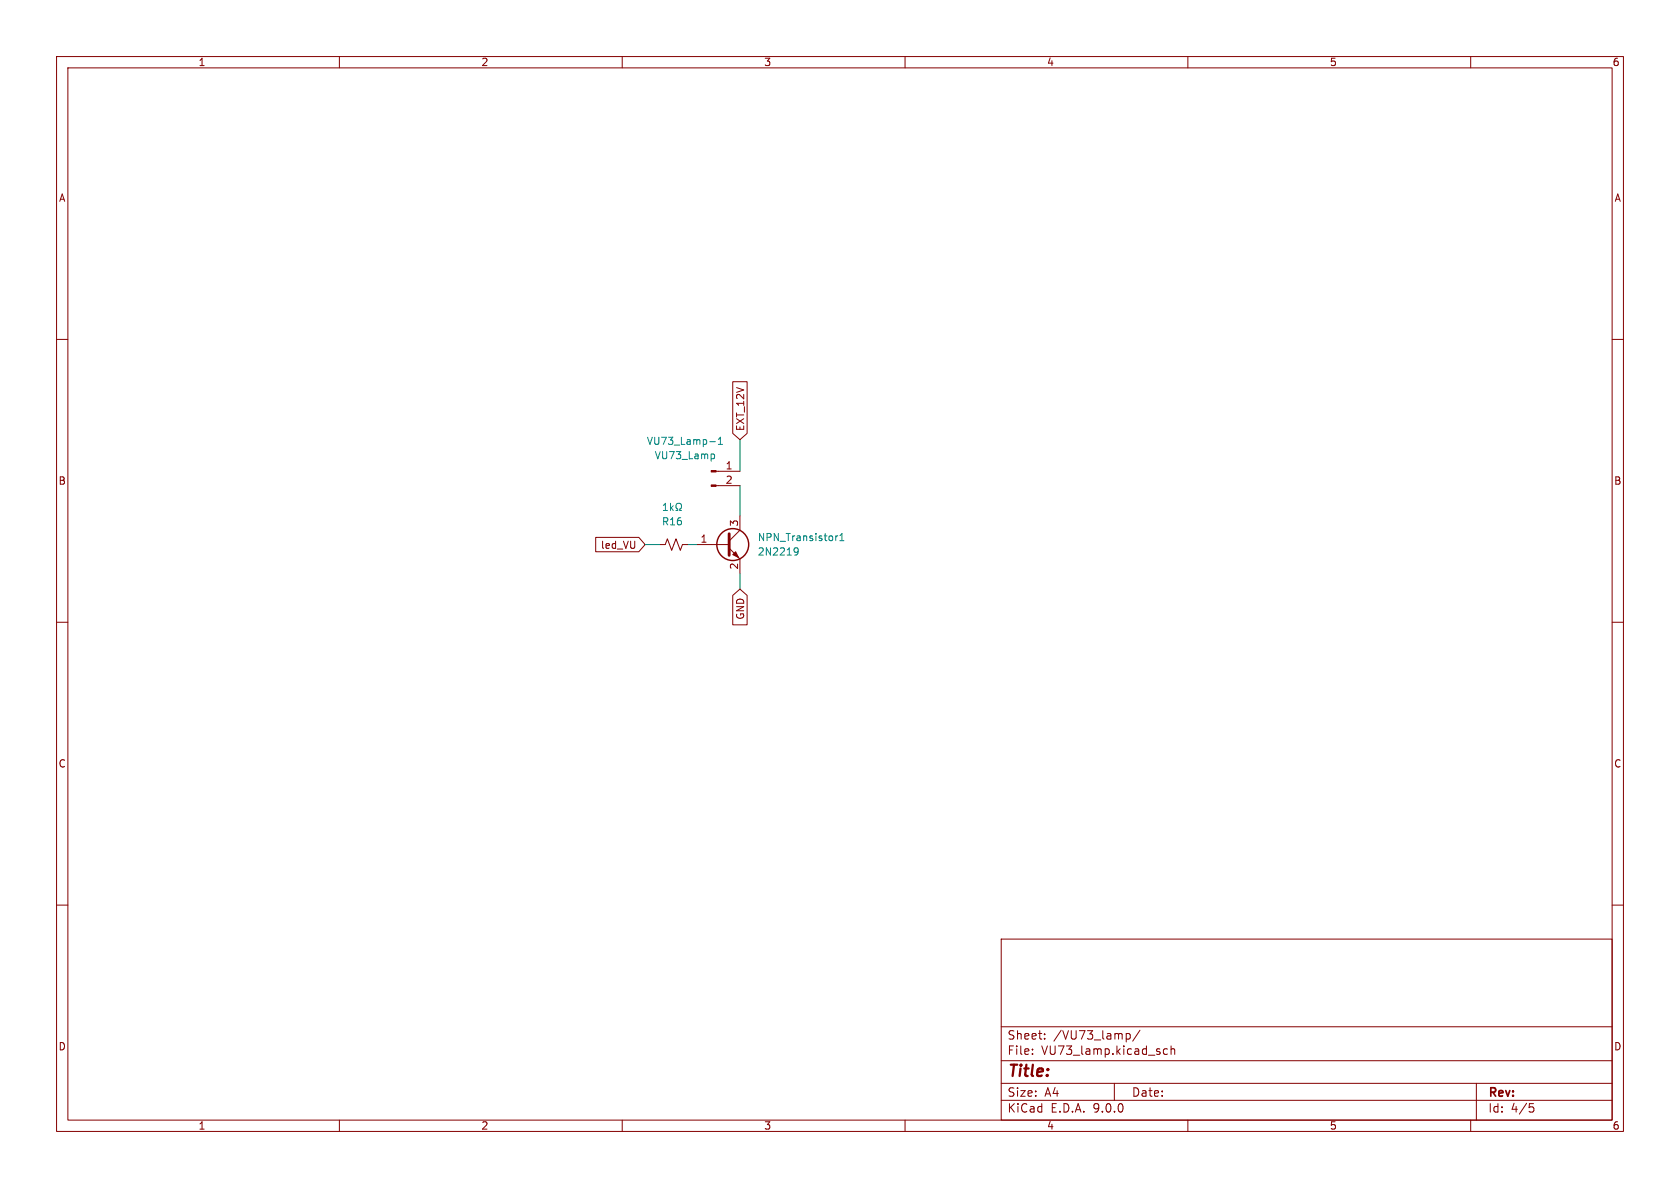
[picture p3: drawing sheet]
(kicad_sch
 (version 20250114)
 (generator "eeschema")
 (generator_version "9.0")
 (paper "A4")
 (lib_symbols
  (symbol "Connector:Conn_01x02_Pin"
   (pin_names
    (offset 1.016) (hide yes)) (exclude_from_sim no) (in_bom yes) (on_board yes)
   (property "Reference" "J" (at 0 2.54 0) (effects (font (size 1.27 1.27))))
   (property "Value" "Conn_01x02_Pin" (at 0 -5.08 0) (effects (font (size 1.27 1.27))))
   (property "Footprint" "" (at 0 0 0) (effects (font (size 1.27 1.27)) (hide yes)))
   (property "Datasheet" "~" (at 0 0 0) (effects (font (size 1.27 1.27)) (hide yes)))
   (property "Description" "Generic connector, single row, 01x02, script generated" (at 0 0 0) (effects (font (size 1.27 1.27)) (hide yes)))
   (property "ki_locked" "" (at 0 0 0) (effects (font (size 1.27 1.27))))
   (symbol "Conn_01x02_Pin_1_1"
    (rectangle (start 0.8636 0.127) (end 0 -0.127) (stroke (width 0.1524) (type default)) (fill (type outline)))
    (rectangle (start 0.8636 -2.413) (end 0 -2.667) (stroke (width 0.1524) (type default)) (fill (type outline)))
    (polyline (pts (xy 1.27 0) (xy 0.8636 0)) (stroke (width 0.1524) (type default)) (fill (type none)))
    (polyline (pts (xy 1.27 -2.54) (xy 0.8636 -2.54)) (stroke (width 0.1524) (type default)) (fill (type none)))
    (pin passive line (at 5.08 0 180) (length 3.81) (name "Pin_1" (effects (font (size 1.27 1.27)))) (number "1" (effects (font (size 1.27 1.27)))))
    (pin passive line (at 5.08 -2.54 180) (length 3.81) (name "Pin_2" (effects (font (size 1.27 1.27)))) (number "2" (effects (font (size 1.27 1.27))))))
   (embedded_fonts no))
  (symbol "Device:R_Small_US"
   (pin_numbers (hide yes))
   (pin_names
    (offset 0.254) (hide yes)) (exclude_from_sim no) (in_bom yes) (on_board yes)
   (property "Reference" "R" (at 0.762 0.508 0) (effects (font (size 1.27 1.27)) (justify left)))
   (property "Value" "R_Small_US" (at 0.762 -1.016 0) (effects (font (size 1.27 1.27)) (justify left)))
   (property "Footprint" "" (at 0 0 0) (effects (font (size 1.27 1.27)) (hide yes)))
   (property "Datasheet" "~" (at 0 0 0) (effects (font (size 1.27 1.27)) (hide yes)))
   (property "Description" "Resistor, small US symbol" (at 0 0 0) (effects (font (size 1.27 1.27)) (hide yes)))
   (symbol "R_Small_US_1_1"
    (polyline (pts (xy 0 1.524) (xy 1.016 1.143) (xy 0 0.762) (xy -1.016 0.381) (xy 0 0)) (stroke (width 0) (type default)) (fill (type none)))
    (polyline (pts (xy 0 0) (xy 1.016 -0.381) (xy 0 -0.762) (xy -1.016 -1.143) (xy 0 -1.524)) (stroke (width 0) (type default)) (fill (type none)))
    (pin passive line (at 0 2.54 270) (length 1.016) (name "~" (effects (font (size 1.27 1.27)))) (number "1" (effects (font (size 1.27 1.27)))))
    (pin passive line (at 0 -2.54 90) (length 1.016) (name "~" (effects (font (size 1.27 1.27)))) (number "2" (effects (font (size 1.27 1.27))))))
   (embedded_fonts no))
  (symbol "Transistor_BJT:2N2219"
   (pin_names
    (offset 0) (hide yes)) (exclude_from_sim no) (in_bom yes) (on_board yes)
   (property "Reference" "NPN_Transistor1" (at 5.588 1.2701 0) (effects (font (size 1.27 1.27)) (justify left)))
   (property "Value" "2N2219" (at 5.588 -1.2699 0) (effects (font (size 1.27 1.27)) (justify left)))
   (property "Footprint" "Package_TO_SOT_SMD:SOT-23" (at 5.08 -1.905 0) (effects (font (size 1.27 1.27)
    (italic yes)) (justify left) (hide yes)))
   (property "Datasheet" "http://www.onsemi.com/pub_link/Collateral/2N2219-D.PDF" (at 0 0 0) (effects (font (size 1.27 1.27)) (justify left) (hide yes)))
   (property "Description" "800mA Ic, 50V Vce, NPN Transistor, TO-39" (at 0 0 0) (effects (font (size 1.27 1.27)) (hide yes)))
   (property "LCSC Part Number" "C2150" (at 0 0 0) (effects (font (size 1.27 1.27)) (hide yes)))
   (symbol "2N2219_0_1"
    (polyline (pts (xy -2.54 0) (xy 0.635 0)) (stroke (width 0) (type default)) (fill (type none)))
    (polyline (pts (xy 0.635 1.905) (xy 0.635 -1.905)) (stroke (width 0.508) (type default)) (fill (type none)))
    (circle (center 1.27 0) (radius 2.8194) (stroke (width 0.254) (type default)) (fill (type none))))
   (symbol "2N2219_1_1"
    (polyline (pts (xy 0.635 0.635) (xy 2.54 2.54)) (stroke (width 0) (type default)) (fill (type none)))
    (polyline (pts (xy 0.635 -0.635) (xy 2.54 -2.54)) (stroke (width 0) (type default)) (fill (type none)))
    (polyline (pts (xy 1.27 -1.778) (xy 1.778 -1.27) (xy 2.286 -2.286) (xy 1.27 -1.778)) (stroke (width 0) (type default)) (fill (type outline)))
    (pin input line (at -5.08 0 0) (length 2.54) (name "B" (effects (font (size 1.27 1.27)))) (number "1" (effects (font (size 1.27 1.27)))))
    (pin passive line (at 2.54 5.08 270) (length 2.54) (name "C" (effects (font (size 1.27 1.27)))) (number "3" (effects (font (size 1.27 1.27)))))
    (pin passive line (at 2.54 -5.08 90) (length 2.54) (name "E" (effects (font (size 1.27 1.27)))) (number "2" (effects (font (size 1.27 1.27))))))
   (embedded_fonts no)))
 (wire
  (pts (xy 116.586 96.266) (xy 114.046 96.266))
  (stroke (width 0) (type default)))
 (wire
  (pts (xy 130.81 104.14) (xy 130.81 101.346))
  (stroke (width 0) (type default)))
 (wire
  (pts (xy 123.19 96.266) (xy 121.666 96.266))
  (stroke (width 0) (type default)))
 (wire
  (pts (xy 130.81 77.724) (xy 130.81 83.312))
  (stroke (width 0) (type default)))
 (wire
  (pts (xy 130.81 85.852) (xy 130.81 91.186))
  (stroke (width 0) (type default)))
 (global_label "GND"
  (shape input)
  (at 130.81 104.14 270)
  (fields_autoplaced yes)
  (effects (font (size 1.27 1.27)) (justify right))
  (property "Intersheetrefs" "${INTERSHEET_REFS}" (at 130.81 110.9957 90) (effects (font (size 1.27 1.27)) (justify right) (hide yes))))
 (global_label "led_VU"
  (shape input)
  (at 114.046 96.266 180)
  (fields_autoplaced yes)
  (effects (font (size 1.27 1.27)) (justify right))
  (property "Intersheetrefs" "${INTERSHEET_REFS}" (at 104.7713 96.266 0) (effects (font (size 1.27 1.27)) (justify right) (hide yes))))
 (global_label "EXT_12V"
  (shape input)
  (at 130.81 77.724 90)
  (fields_autoplaced yes)
  (effects (font (size 1.27 1.27)) (justify left))
  (property "Intersheetrefs" "${INTERSHEET_REFS}" (at 130.81 66.9375 90) (effects (font (size 1.27 1.27)) (justify left) (hide yes))))
 (symbol
  (lib_id "Transistor_BJT:2N2219")
  (at 128.27 96.266 0)
  (unit 1)
  (exclude_from_sim no)
  (in_bom yes)
  (on_board yes)
  (dnp no)
  (fields_autoplaced yes)
  (property "Reference" "NPN_Transistor1" (at 133.858 94.9959 0) (effects (font (size 1.27 1.27)) (justify left)))
  (property "Value" "2N2219" (at 133.858 97.5359 0) (effects (font (size 1.27 1.27)) (justify left)))
  (property "Footprint" "Package_TO_SOT_SMD:SOT-23" (at 133.35 98.171 0) (effects (font (size 1.27 1.27)
    (italic yes)) (justify left) (hide yes)))
  (property "Datasheet" "http://www.onsemi.com/pub_link/Collateral/2N2219-D.PDF" (at 128.27 96.266 0) (effects (font (size 1.27 1.27)) (justify left) (hide yes)))
  (property "Description" "800mA Ic, 50V Vce, NPN Transistor, TO-39" (at 128.27 96.266 0) (effects (font (size 1.27 1.27)) (hide yes)))
  (property "LCSC Part Number" "C2150" (at 128.27 96.266 0) (effects (font (size 1.27 1.27)) (hide yes)))
  (pin "1")
  (pin "3")
  (pin "2"))
 (symbol
  (lib_id "Connector:Conn_01x02_Pin")
  (at 125.73 83.312 0)
  (unit 1)
  (exclude_from_sim no)
  (in_bom yes)
  (on_board yes)
  (dnp no)
  (property "Reference" "VU73_Lamp-1" (at 121.158 77.978 0) (effects (font (size 1.27 1.27))))
  (property "Value" "VU73_Lamp" (at 121.158 80.518 0) (effects (font (size 1.27 1.27))))
  (property "Footprint" "Connector_PinSocket_2.54mm:PinSocket_1x02_P2.54mm_Vertical" (at 125.73 83.312 0) (effects (font (size 1.27 1.27)) (hide yes)))
  (property "Datasheet" "~" (at 125.73 83.312 0) (effects (font (size 1.27 1.27)) (hide yes)))
  (property "Description" "Generic connector, single row, 01x02, script generated" (at 125.73 83.312 0) (effects (font (size 1.27 1.27)) (hide yes)))
  (pin "2")
  (pin "1"))
 (symbol
  (lib_id "Device:R_Small_US")
  (at 119.126 96.266 270)
  (unit 1)
  (exclude_from_sim no)
  (in_bom yes)
  (on_board yes)
  (dnp no)
  (property "Reference" "R16" (at 118.872 92.202 90) (effects (font (size 1.27 1.27))))
  (property "Value" "1kΩ" (at 118.872 89.662 90) (effects (font (size 1.27 1.27))))
  (property "Footprint" "Resistor_SMD:R_0402_1005Metric" (at 119.126 96.266 0) (effects (font (size 1.27 1.27)) (hide yes)))
  (property "Datasheet" "~" (at 119.126 96.266 0) (effects (font (size 1.27 1.27)) (hide yes)))
  (property "Description" "Resistor, small US symbol" (at 119.126 96.266 0) (effects (font (size 1.27 1.27)) (hide yes)))
  (property "LCSC Part Number" "C11702" (at 119.126 96.266 0) (effects (font (size 1.27 1.27)) (hide yes)))
  (property "Manufacturer_Part_Number" "0402WGF3300TCE" (at 119.126 96.266 0) (effects (font (size 1.27 1.27)) (hide yes)))
  (pin "1")
  (pin "2")))
